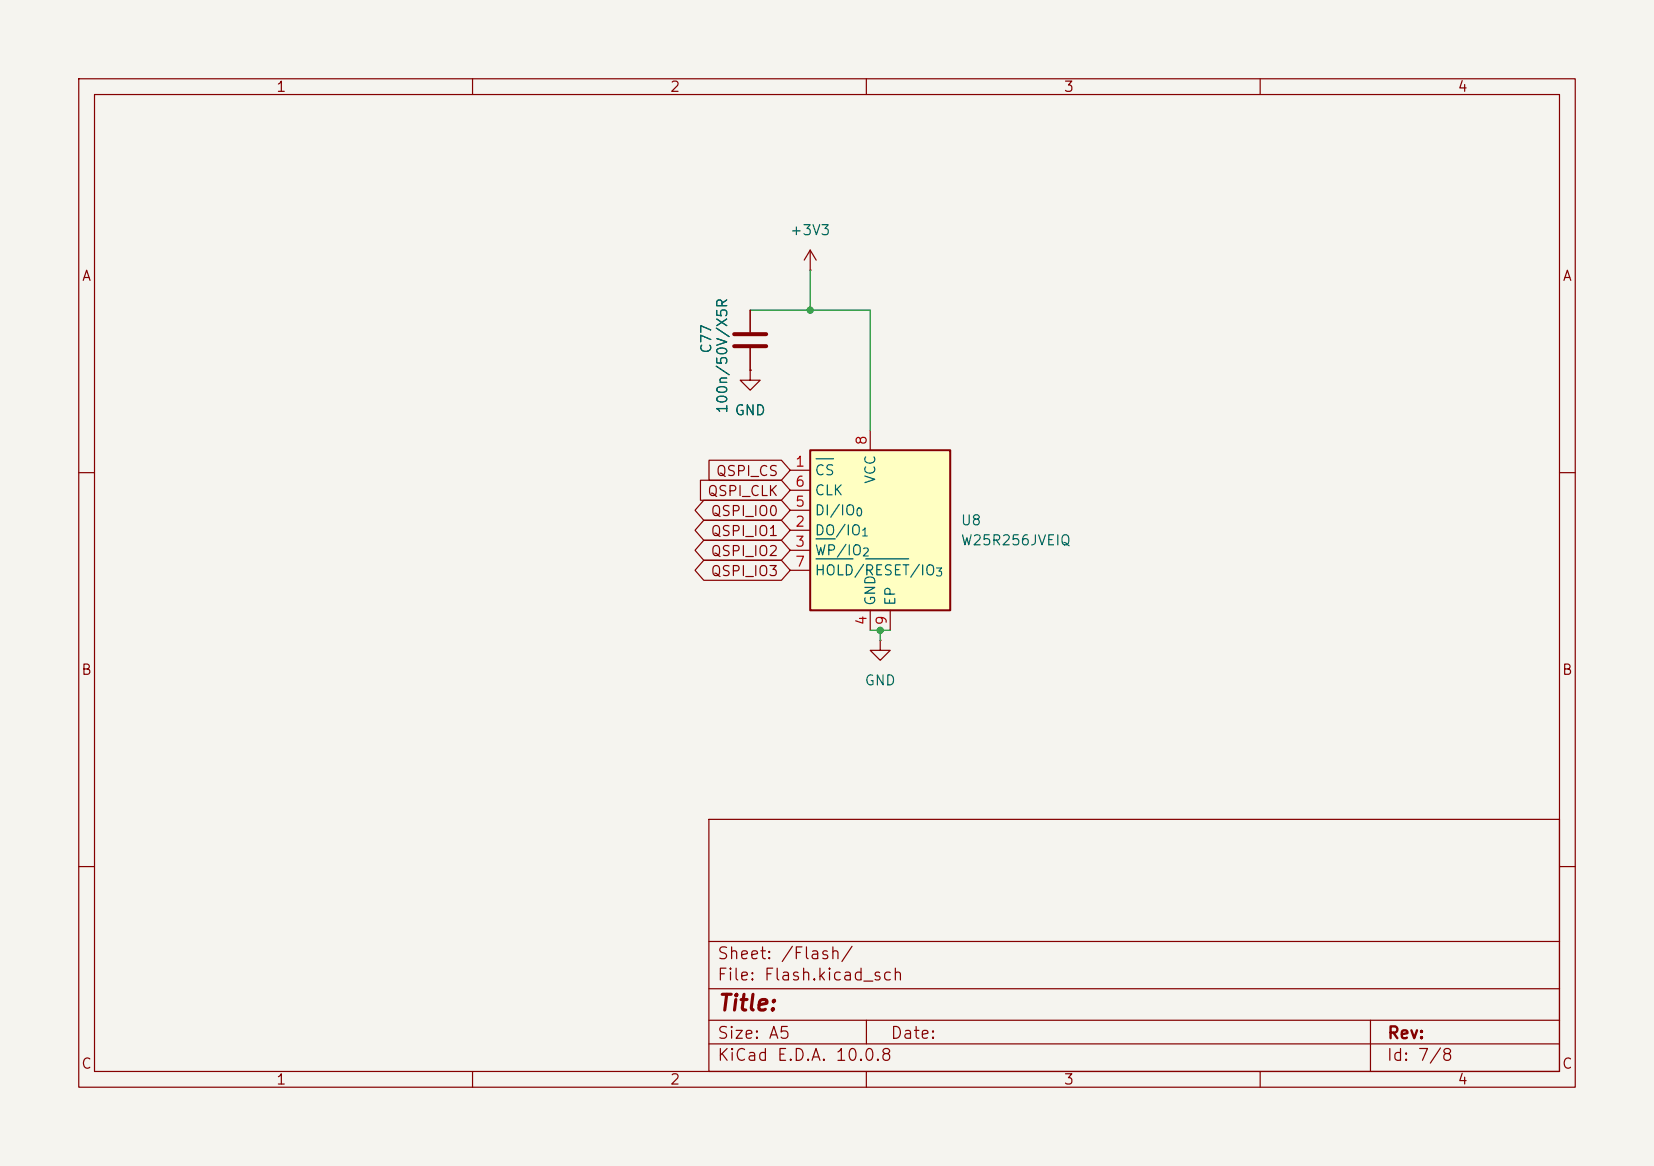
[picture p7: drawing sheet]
<svg xmlns="http://www.w3.org/2000/svg" width="210mm" height="148mm" viewBox="0 0 210 148" stroke-linecap="round" stroke-linejoin="round" font-family="sans-serif">
<path d="M0 0h210v148h-210z" fill="#f5f4ef" stroke="#f5f4ef" stroke-width=".13"/>
<g fill="none" stroke="#840000" stroke-width=".15">
<path d="M10 10h190v128h-190zM12 12h186v124h-186zM60 10v2M110 10v2M160 10v2M95.2 39.4v2.8M102.9 34.3h.1M102.9 31.8l-.8 1.2M102.9 31.8l.7 1.2M102.9 31.8v2.5M95.2 47v1.3h1.3l-1.3 1.2-1.2-1.2h1.2M95.2 47h.1"/>
<path d="M95.2 44.2v2.8M10 60h2M198 60h2M10 110h2M90 104h108v32h-108zM90 119.5h108M198 110h2M60 136v2M90 132.5h108M90 129.5h108M90 125.5h108M110 136v2"/>
<path d="M110 129.5v3M160 136v2M174 129.5v6.5"/>
</g>
<path d="M93.2 42.4h4.1M93.2 43.9h4.1" fill="none" stroke="#840000" stroke-width=".51"/>
<path d="M102.9 57.2h17.7v20.3h-17.7z" fill="#ffffc2"/>
<path d="M102.9 57.2h17.7v20.3h-17.7z" fill="none" stroke="#840000" stroke-width=".25"/>
<g fill="none" stroke="#840000" stroke-width=".15">
<path d="M95.2 39.4v2.8M90 58.4h9.2l1.1 1.3-1.1 1.3h-9.2zM95.2 47h.1M95.2 44.2v2.8M100.3 59.7h2.6M110.5 54.6v2.6M88.9 61h10.3l1.1 1.2-1.1 1.3h-10.3zM89.4 71.1h9.8l1.1 1.3-1.1 1.3h-9.8l-1.2-1.3zM89.4 63.5h9.8l1.1 1.3-1.1 1.2h-9.8l-1.2-1.2zM89.4 68.6h9.8l1.1 1.3-1.1 1.2h-9.8l-1.2-1.2zM89.4 66h9.8l1.1 1.3-1.1 1.3h-9.8l-1.2-1.3zM100.3 67.3h2.6"/>
<path d="M100.3 69.9h2.6M100.3 64.8h2.6M100.3 62.2h2.6M100.3 72.4h2.6M110.5 77.5v2.5M113 77.5v2.5M111.8 81.3v1.3h1.2l-1.2 1.2-1.3-1.2h1.3M111.8 81.3h.1"/>
</g>
<path d="M103.6 58.2h2.2M103.6 68.4h2.5M103.6 70.9h4.7M109.9 70.9h5.5" fill="none" stroke="#006464" stroke-width=".15"/>
<path d="M95.2 39.4h15.3v15.2M102.9 34.3v5.1M110.5 80h2.5M111.8 80v1.3" fill="none" stroke="#009600" stroke-width=".15"/>
<g fill="#009600">
<circle cx="102.9" cy="39.4" r=".46"/>
<circle cx="111.8" cy="80" r=".46"/>
</g>
<text font-size="2" fill="#840000" x="91" y="128.8">Title:</text>
<g font-size="1.5" fill="#840000">
<text x="91" y="124.8">File: Flash.kicad_sch</text>
<text x="91" y="122.1">Sheet: /Flash/</text>
<text x="91" y="135">KiCad E.D.A. 10.0.8</text>
<text x="91" y="132.2">Size: A5</text>
<text x="113" y="132.2">Date:</text>
<text x="176" y="135">Id: 7/8</text>
<text x="176.1" y="132.2">Rev:</text>
</g>
<g font-size="1.3" fill="#840000">
<text x="35" y="12">1</text>
<text x="85" y="12">2</text>
<text x="135" y="12">3</text>
<text x="185" y="12">4</text>
<text x="10.3" y="36">A</text>
<text x="198.3" y="36">A</text>
<text x="89.7" y="63.3">QSPI_CLK</text>
<text x="90.1" y="65.8">QSPI_IO0</text>
<text x="90.8" y="60.7">QSPI_CS</text>
<text x="90.1" y="70.9">QSPI_IO2</text>
<text x="90.1" y="68.4">QSPI_IO1</text>
<text x="90.1" y="73.4">QSPI_IO3</text>
<text x="10.2" y="86">B</text>
<text x="198.2" y="86">B</text>
<text x="10.2" y="136">C</text>
<text x="35" y="138">1</text>
<text x="85" y="138">2</text>
<text x="135" y="138">3</text>
<text x="185" y="138">4</text>
<text x="198.2" y="136">C</text>
</g>
<g font-size="1.3" fill="#006464">
<text x="100.2" y="30.2">+3V3</text>
<text x="90.6" y="45" transform="rotate(-90 90.6 45)">C77</text>
<text x="92.7" y="52.6" transform="rotate(-90 92.7 52.6)">100n/50V/X5R</text>
<text x="93.2" y="53">GND</text>
<text x="103.4" y="60.7">CS</text>
<text x="103.4" y="65.7">DI/IO</text>
<text x="103.4" y="63.2">CLK</text>
<text x="111.5" y="61.5" transform="rotate(-90 111.5 61.5)">VCC</text>
<text x="103.4" y="68.3">DO/IO</text>
<text x="103.4" y="70.8">WP/IO</text>
<text x="121.9" y="67">U8</text>
<text x="121.9" y="69.5">W25R256JVEIQ</text>
<text x="103.4" y="73.4">HOLD/RESET/IO</text>
<text x="111.5" y="77" transform="rotate(-90 111.5 77)">GND</text>
<text x="114" y="77" transform="rotate(-90 114 77)">EP</text>
<text x="109.7" y="87.3">GND</text>
</g>
<g font-size="1.3" fill="#a90000">
<text x="100.9" y="59.6">1</text>
<text x="110.4" y="56.6" transform="rotate(-90 110.4 56.6)">8</text>
<text x="100.9" y="64.6">5</text>
<text x="100.9" y="62.1">6</text>
<text x="100.9" y="67.2">2</text>
<text x="100.9" y="69.7">3</text>
<text x="100.9" y="72.3">7</text>
<text x="110.4" y="79.5" transform="rotate(-90 110.4 79.5)">4</text>
<text x="112.9" y="79.5" transform="rotate(-90 112.9 79.5)">9</text>
</g>
<g font-size="1" fill="#006464">
<text x="108.5" y="65.8">0</text>
<text x="109.2" y="68.3">1</text>
<text x="109.4" y="70.9">2</text>
<text x="118.7" y="73.4">3</text>
</g>
</svg>
